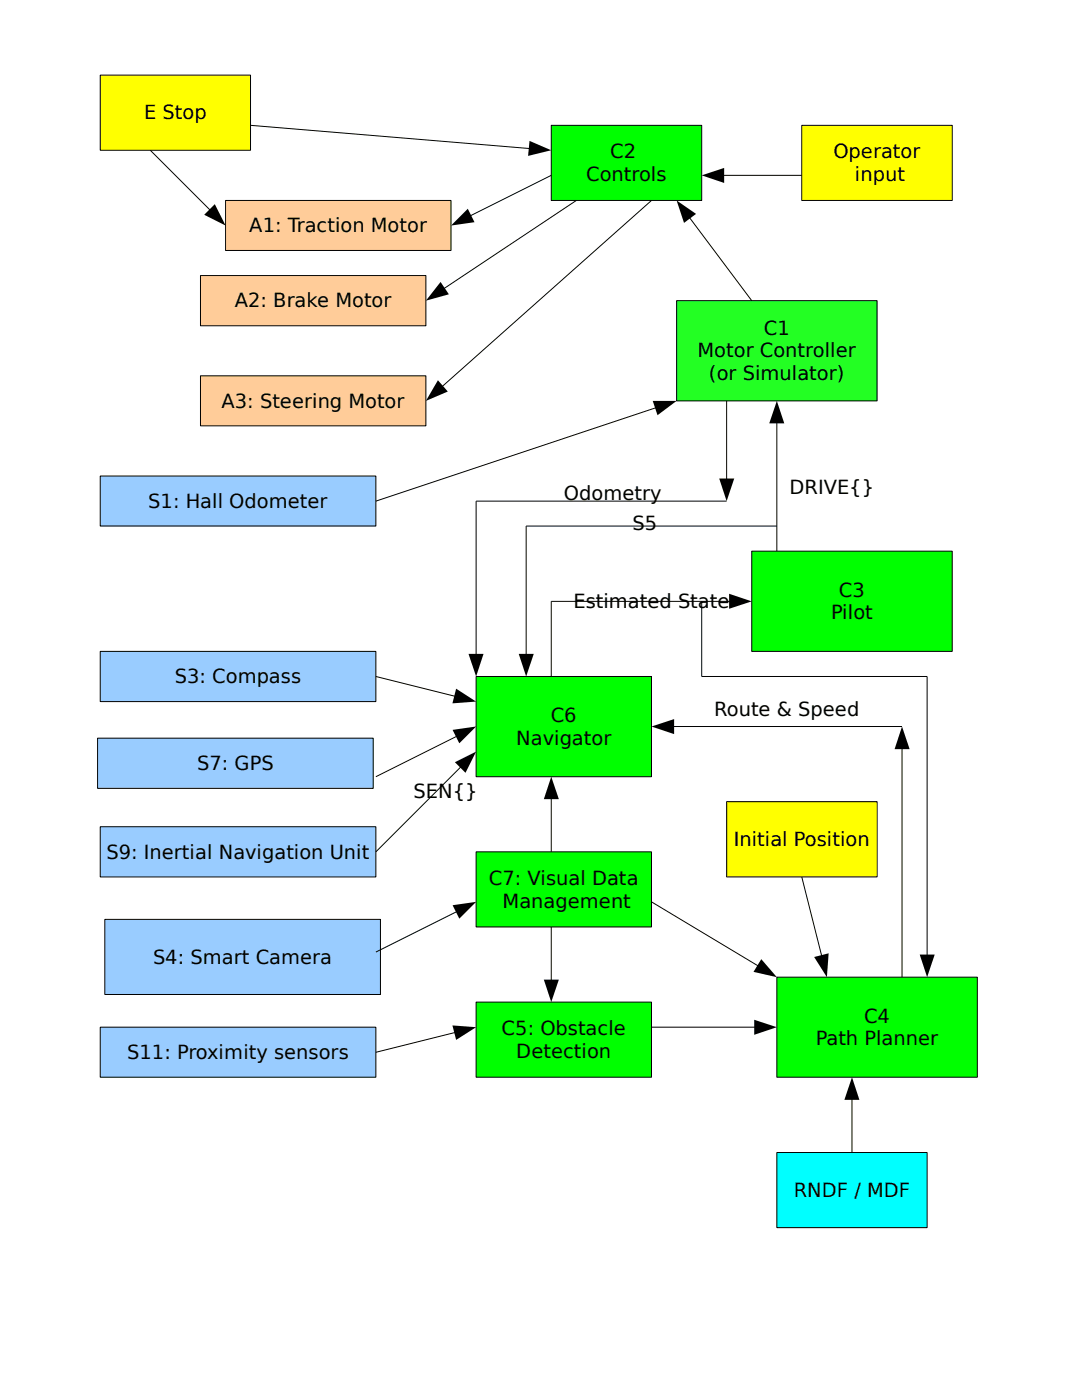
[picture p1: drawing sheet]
<svg xmlns="http://www.w3.org/2000/svg" width="216mm" height="279mm" viewBox="0 0 216 279" stroke-linecap="round" stroke-linejoin="round" font-family="sans-serif">
<path d="M95 135h35v20h-35z" fill-rule="evenodd" fill="#0f0"/>
<path d="M95 135h35v20h-35z" fill="none" stroke="#000" stroke-width=".2"/>
<path d="M40 55h45v10h-45z" fill-rule="evenodd" fill="#fc9"/>
<path d="M40 55h45v10h-45z" fill="none" stroke="#000" stroke-width=".2"/>
<path d="M45 40h45v10h-45z" fill-rule="evenodd" fill="#fc9"/>
<path d="M45 40h45v10h-45z" fill="none" stroke="#000" stroke-width=".2"/>
<path d="M20 15h30v15h-30z" fill-rule="evenodd" fill="#ff0"/>
<path d="M20 15h30v15h-30z" fill="none" stroke="#000" stroke-width=".2"/>
<path d="M135 60h40v20h-40z" fill-rule="evenodd" fill="#23ff23"/>
<path d="M115 40l-27 18M137.2 42.9l12.8 17.1M135 60h40v20h-40z" fill="none" stroke="#000" stroke-width=".2"/>
<path d="M135 40l3.9 2.7-2.4 1.8zM87.9 56.3l1.7 2.4-4.6 1.3z" fill="#000"/>
<path d="M150 110h40v20h-40z" fill-rule="evenodd" fill="#0f0"/>
<path d="M155 83.6v26.4M150 110h40v20h-40z" fill="none" stroke="#000" stroke-width=".2"/>
<path d="M155 80l1.5 4.5h-3z" fill="#000"/>
<path d="M155 195h40v20h-40z" fill-rule="evenodd" fill="#0f0"/>
<path d="M155 195h40v20h-40z" fill="none" stroke="#000" stroke-width=".2"/>
<path d="M20 130h55v10h-55z" fill-rule="evenodd" fill="#9cf"/>
<path d="M20 130h55v10h-55z" fill="none" stroke="#000" stroke-width=".2"/>
<path d="M20 205h55v10h-55z" fill-rule="evenodd" fill="#9cf"/>
<path d="M75 135l16.5 4.1M140 120v15M146.4 120h-36.4v15M185 135v56.4M91.8 146.6l-16.8 8.4M133.6 145h46.4M160 175l4.1 16.5M20 205h55v10h-55z" fill="none" stroke="#000" stroke-width=".2"/>
<path d="M145.5 118.5l4.5 1.5-4.5 1.5zM91 137.4l4 2.6-4.7 .4zM90.3 145.7l4.7-.7-3.3 3.3zM130 145l4.5-1.5v3zM162.5 191l2.8-.7-.3 4.7zM183.5 190.5h3l-1.5 4.5z" fill="#000"/>
<path d="M145 160h30v15h-30z" fill-rule="evenodd" fill="#ff0"/>
<path d="M145 160h30v15h-30zM180 148.6v46.4" fill="none" stroke="#000" stroke-width=".2"/>
<path d="M180 145l1.5 4.5h-3z" fill="#000"/>
<path d="M20.9 183.5h55v15h-55z" fill-rule="evenodd" fill="#9cf"/>
<path d="M20.9 183.5h55v15h-55z" fill="none" stroke="#000" stroke-width=".2"/>
<path d="M95 170h35v15h-35z" fill-rule="evenodd" fill="#0f0"/>
<path d="M110 158.6v11.4M95 170h35v15h-35zM91.5 205.9l-16.5 4.1" fill="none" stroke="#000" stroke-width=".2"/>
<path d="M110 155l1.5 4.5h-3zM90.3 204.6l4.7 .4-4 2.5z" fill="#000"/>
<path d="M95 200h35v15h-35z" fill-rule="evenodd" fill="#0f0"/>
<path d="M155 105h-50v26.4M95 200h35v15h-35zM110 185v11.4M130 205h21.4" fill="none" stroke="#000" stroke-width=".2"/>
<path d="M103.5 130.5h3l-1.5 4.5zM108.5 195.5h3l-1.5 4.5zM150.5 203.5l4.5 1.5-4.5 1.5z" fill="#000"/>
<path d="M40 75h45v10h-45z" fill-rule="evenodd" fill="#fc9"/>
<path d="M130 40l-42.3 37.6M40 75h45v10h-45z" fill="none" stroke="#000" stroke-width=".2"/>
<path d="M87.4 75.9l2 2.2-4.4 1.9z" fill="#000"/>
<path d="M20 165h55v10h-55z" fill-rule="evenodd" fill="#9cf"/>
<path d="M95 100v31.4M140 135h45M92.5 152.5l-17.5 17.5M20 165h55v10h-55z" fill="none" stroke="#000" stroke-width=".2"/>
<path d="M93.5 130.5h3l-1.5 4.5zM90.8 152.1l4.2-2.1-2.1 4.2z" fill="#000"/>
<path d="M20 95h55v10h-55z" fill-rule="evenodd" fill="#9cf"/>
<path d="M20 95h55v10h-55zM131.6 81.1l-56.6 18.9" fill="none" stroke="#000" stroke-width=".2"/>
<path d="M130.2 80h4.8l-3.8 2.9z" fill="#000"/>
<path d="M19.5 147.3h55v10h-55z" fill-rule="evenodd" fill="#9cf"/>
<path d="M19.5 147.3h55v10h-55zM91.8 181.6l-16.8 8.4" fill="none" stroke="#000" stroke-width=".2"/>
<path d="M90.3 180.7l4.7-.7-3.3 3.3z" fill="#000"/>
<path d="M155 230h30v15h-30z" fill-rule="evenodd" fill="#0ff"/>
<path d="M145 80v16.4M95 100h50M170 218.6v11.4M155 230h30v15h-30z" fill="none" stroke="#000" stroke-width=".2"/>
<path d="M143.5 95.5h3l-1.5 4.5zM170 215l1.5 4.5h-3z" fill="#000"/>
<path d="M110 25h30v15h-30z" fill-rule="evenodd" fill="#0f0"/>
<path d="M30 30l12.4 12.4M50 25l56.4 4.7M110 25h30v15h-30z" fill="none" stroke="#000" stroke-width=".2"/>
<path d="M105.7 28.1l4.3 1.9-4.6 1.1zM42.9 40.7l2.1 4.3-4.3-2.1z" fill="#000"/>
<path d="M160 25h30v15h-30z" fill-rule="evenodd" fill="#ff0"/>
<path d="M110 35l-16.8 8.4M143.6 35h16.4M160 25h30v15h-30zM130 180l21.9 13.1" fill="none" stroke="#000" stroke-width=".2"/>
<path d="M140 35l4.5-1.5v3zM93.3 41.7l1.4 2.6-4.7 .7zM151.9 191.4l3.1 3.6-4.6-1z" fill="#000"/>
<g font-size="3.9">
<text x="28.8" y="23.8">E Stop</text>
<text x="121.8" y="31.6">C2</text>
<text x="166.3" y="31.6">Operator</text>
<text x="116.9" y="36.1">Controls</text>
<text x="170.6" y="36.1">input</text>
<text x="49.7" y="46.4">A1: Traction Motor</text>
<text x="46.8" y="61.3">A2: Brake Motor</text>
<text x="139.2" y="71.3">Motor Controller</text>
<text x="152.4" y="66.8">C1</text>
<text x="141.5" y="75.9">(or Simulator)</text>
<text x="44.2" y="81.4">A3: Steering Motor</text>
<text x="29.6" y="101.4">S1: Hall Odometer</text>
<text x="112.5" y="99.8">Odometry</text>
<text x="157.5" y="98.5">DRIVE{}</text>
<text x="126.2" y="105.8">S5</text>
<text x="167.4" y="119.1">C3</text>
<text x="114.4" y="121.4">Estimated State</text>
<text x="165.8" y="123.6">Pilot</text>
<text x="34.9" y="136.3">S3: Compass</text>
<text x="142.5" y="142.8">Route &amp; Speed</text>
<text x="103" y="148.6">Navigator</text>
<text x="109.9" y="144.1">C6</text>
<text x="39.3" y="153.7">S7: GPS</text>
<text x="82.5" y="159.3">SEN{}</text>
<text x="21.2" y="171.3">S9: Inertial Navigation Unit</text>
<text x="146.4" y="168.8">Initial Position</text>
<text x="97.5" y="176.6">C7: Visual Data</text>
<text x="100.3" y="181.1">Management</text>
<text x="30.6" y="192.3">S4: Smart Camera</text>
<text x="100.1" y="206.6">C5: Obstacle</text>
<text x="162.8" y="208.6">Path Planner</text>
<text x="172.4" y="204.1">C4</text>
<text x="25.4" y="211.3">S11: Proximity sensors</text>
<text x="103" y="211.1">Detection</text>
<text x="158.4" y="238.8">RNDF / MDF</text>
</g>
</svg>
